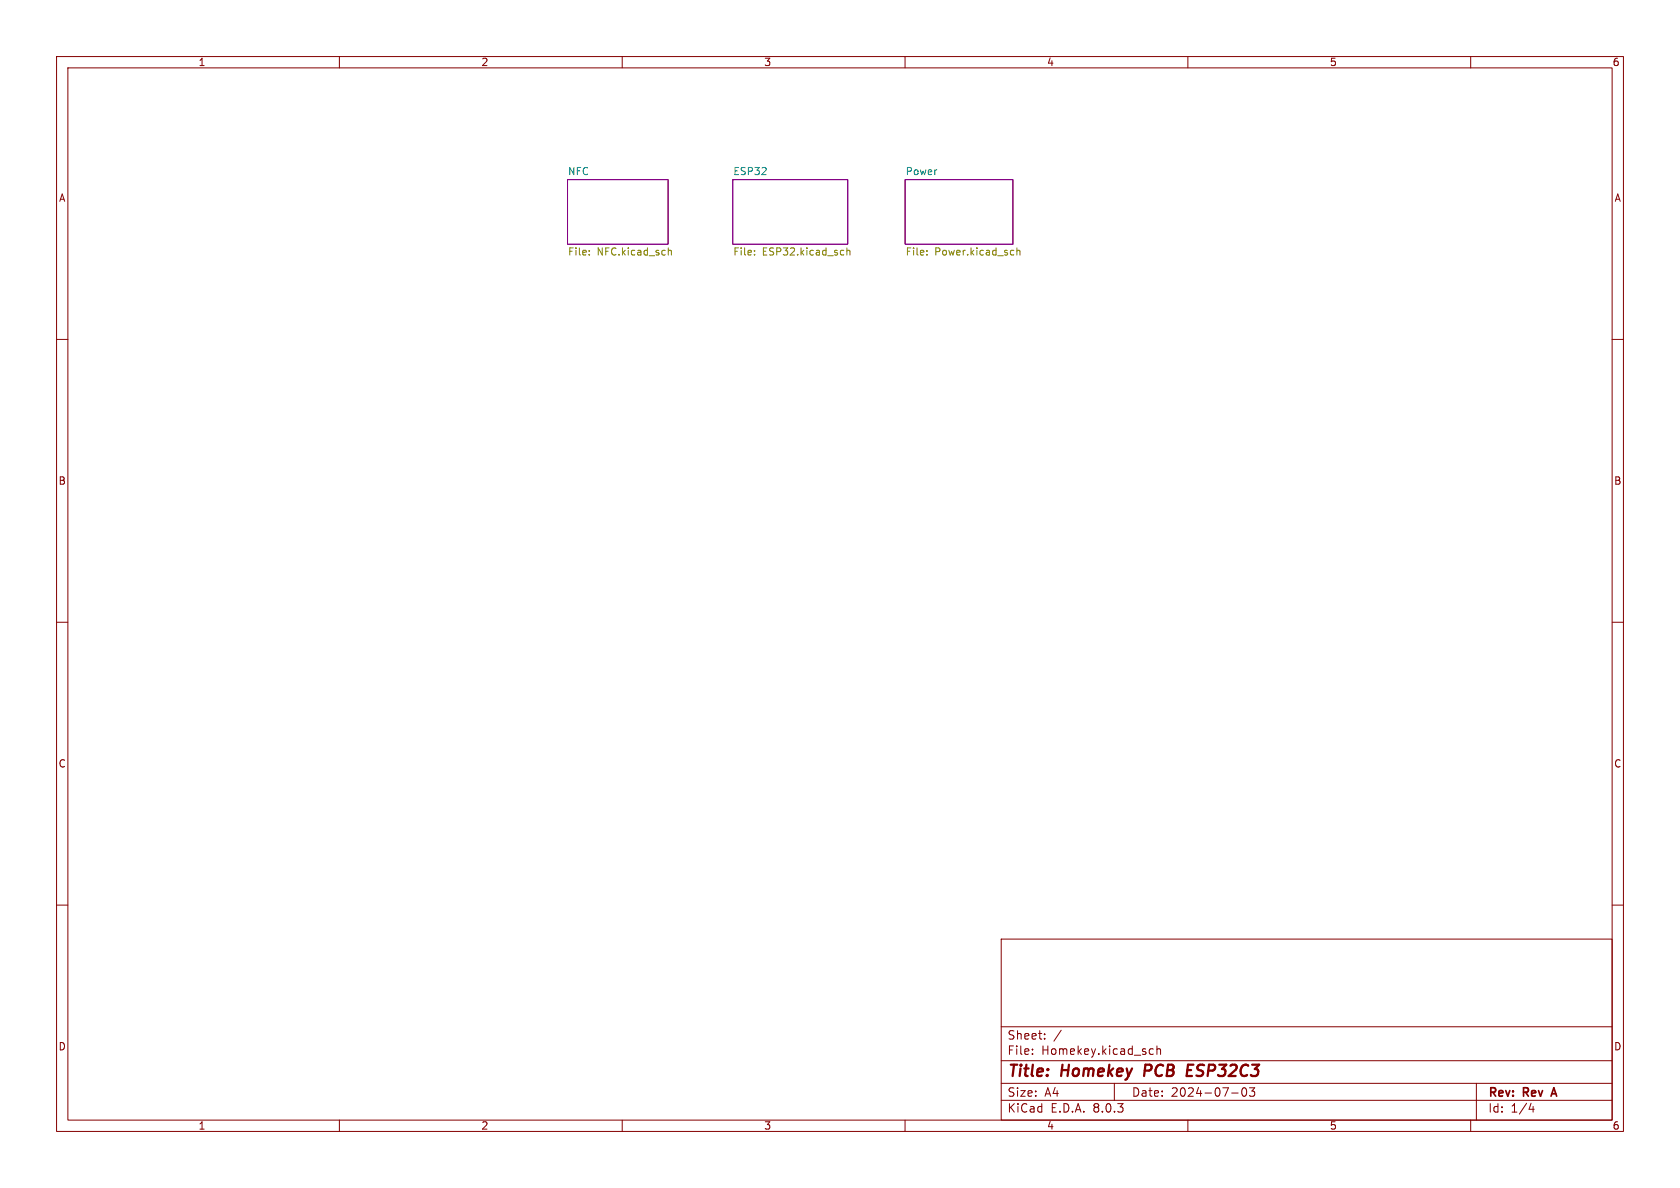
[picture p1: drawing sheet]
<svg xmlns="http://www.w3.org/2000/svg" width="297mm" height="210mm" viewBox="0 0 297 210" stroke-linecap="round" stroke-linejoin="round" font-family="sans-serif">
<g fill="none" stroke="#840000" stroke-width=".18">
<path d="M10 10h277v190h-277zM12 12h273v186h-273zM60 10v2M110 10v2M160 10v2M210 10v2M260 10v2M10 60h2M285 60h2M10 110h2M285 110h2M10 160h2"/>
<path d="M285 160h2M177 166h108v32h-108zM60 198v2M110 198v2M160 198v2M177 194.5h108M177 191.5h108M177 187.5h108M177 181.5h108M182.5 186.3v.1M182.5 185.5v.1M184.7 183.6v.1"/>
<path d="M184.7 182.8v.1M187.6 182.1l-1.3 2M197 191.5v3M203.3 186.3h.6M203.3 185.5h.6M204.5 185.5l.2-.1 .4 .1 .1 .9M204.5 184.9v1.5M210 198v2M217.7 193.2h1.2M219.7 192.4l.2-.1a.81 .81 0 0 1 .6 .6 .81 .81 0 0 1-.3 .8l-.2 .1a.81 .81 0 0 1-.3-1.4zM220.9 192.3h.9l-.5 .6 .4 .1v.7l-.2 .1h-.4l-.2-.1M260 198v2"/>
<path d="M261 191.5v6.5M270.7 195l-.4 1.1h.9M271 195.6v1"/>
</g>
<path d="M274.3 193.4h.8M274.7 192.3l-.5 1.5" fill="none" stroke="#840000" stroke-width=".3"/>
<path d="M202.5 188.2l-.2 2M209.8 190.2h.9M209.9 189.2h.7M210 188.2h1" fill="none" stroke="#840000" stroke-width=".4"/>
<path d="M100.3 31.8h17.8v11.4h-17.8zM129.5 31.8h20.4v11.4h-20.4zM160 31.8h19.1v11.4h-19.1z" fill="none" stroke="#840084" stroke-width=".18"/>
<g fill="none" stroke="#848400" stroke-width=".18">
<path d="M104.2 45v.1M104.2 44.3v.1M118.1 43.8v1.3M118.1 44.4l.2-.2 .3 .1 .1 .8M133.4 45v.1M133.4 44.3v.1M149.1 44.2l.1 .1M149.2 45l-.1 .1M149.7 44.4l.2-.2 .3 .1 .1 .8M149.7 43.8v1.3M163.9 45v.1M163.9 44.3v.1"/>
<path d="M179.1 44.2l.1 .1M179.2 45l-.1 .1M179.8 44.4l.2-.2 .3 .1v.8M179.8 43.8v1.3"/>
</g>
<g font-size="2.8" fill="#840000">
<text x="178" y="190.9">Title:</text>
<text x="187.7" y="190.9">Homekey</text>
<text x="203.1" y="190.9">PCB</text>
<text x="211.4" y="190.9">ESP32C3</text>
</g>
<g font-size="2.1" fill="#840000">
<text x="178" y="184">Sheet:</text>
<text x="178" y="186.7">File:</text>
<text x="184.1" y="186.7">Homekey.kicad_sch</text>
<text x="178" y="196.9">KiCad</text>
<text x="178" y="194.1">Size:</text>
<text x="184.7" y="194.1">A4</text>
<text x="185.7" y="196.9">E.D.A.</text>
<text x="193.3" y="196.9">8.0.3</text>
<text x="200" y="194.1">Date:</text>
<text x="207" y="194.1">2024-07-03</text>
<text x="263" y="194.3">Rev:</text>
<text x="263" y="196.9">Id:</text>
<text x="267.1" y="196.9">1/4</text>
<text x="269.4" y="194.3">Rev</text>
<text x="275.1" y="194.3">A</text>
</g>
<g font-size="1.8" fill="#840000">
<text x="35" y="11.9">1</text>
<text x="85" y="11.9">2</text>
<text x="135" y="11.9">3</text>
<text x="185" y="11.9">4</text>
<text x="235" y="11.9">5</text>
<text x="285" y="11.9">6</text>
<text x="10.3" y="35.9">A</text>
<text x="285.3" y="35.9">A</text>
<text x="10.3" y="85.9">B</text>
<text x="285.3" y="85.9">B</text>
<text x="10.3" y="135.9">C</text>
<text x="285.3" y="135.9">C</text>
<text x="10.3" y="185.9">D</text>
<text x="285.3" y="185.9">D</text>
<text x="35" y="199.9">1</text>
<text x="85" y="199.9">2</text>
<text x="135" y="199.9">3</text>
<text x="185" y="199.9">4</text>
<text x="235" y="199.9">5</text>
<text x="285" y="199.9">6</text>
</g>
<g font-size="1.8" fill="#008484">
<text x="100.3" y="31">NFC</text>
<text x="129.5" y="31">ESP32</text>
<text x="160" y="31">Power</text>
</g>
<g font-size="1.8" fill="#848400">
<text x="100.3" y="45.5">File:</text>
<text x="105.6" y="45.5">NFC.kicad_sch</text>
<text x="129.5" y="45.5">File:</text>
<text x="134.8" y="45.5">ESP32.kicad_sch</text>
<text x="160" y="45.5">File:</text>
<text x="165.2" y="45.5">Power.kicad_sch</text>
</g>
</svg>
